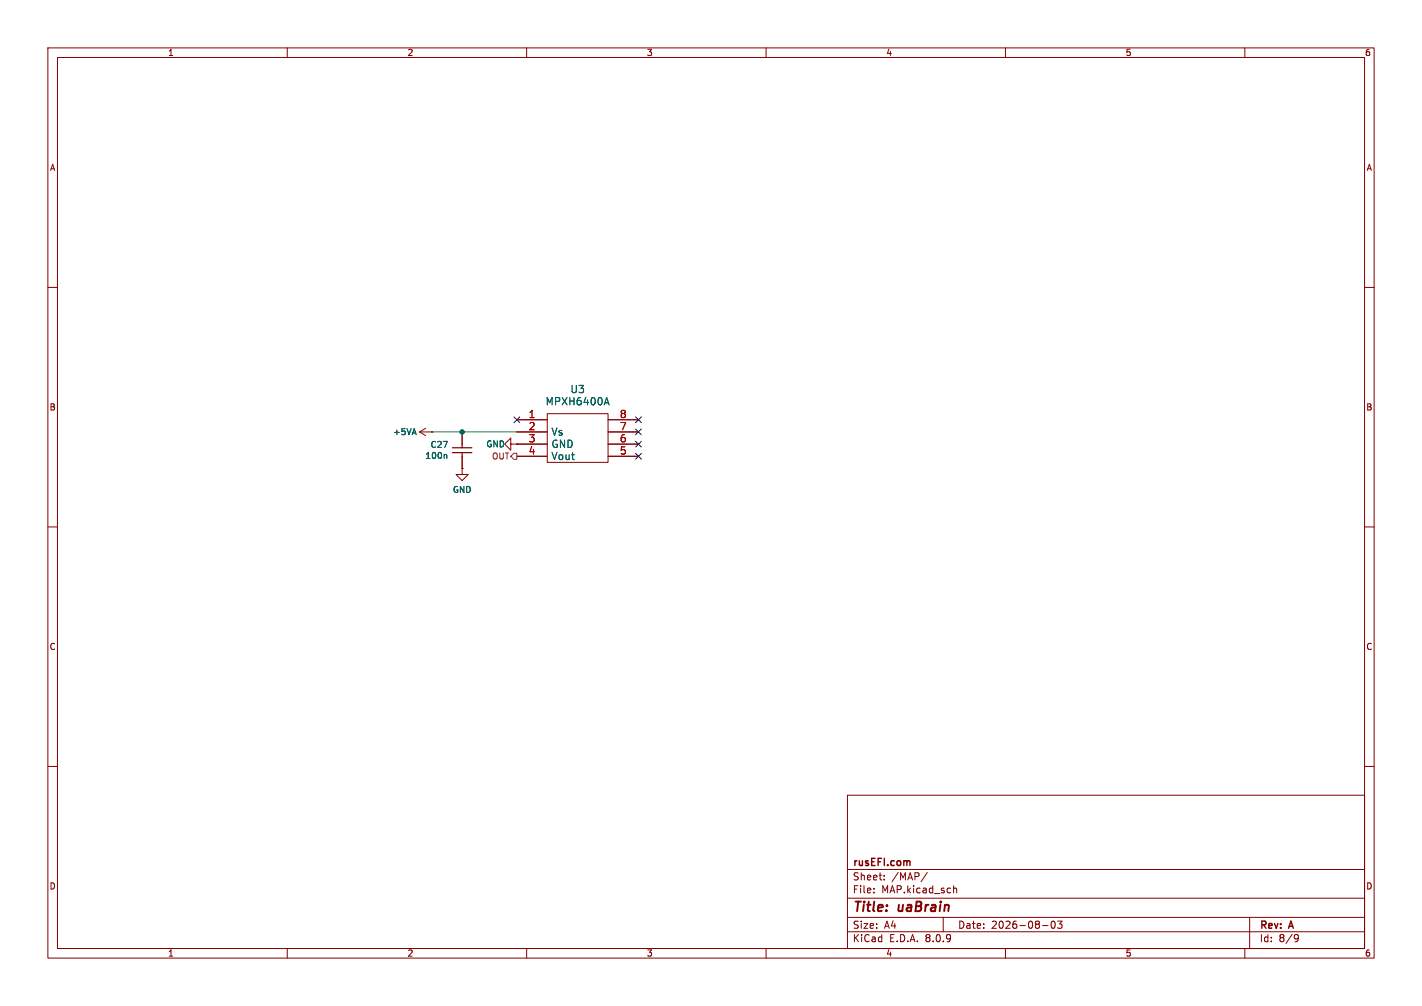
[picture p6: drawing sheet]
<svg xmlns="http://www.w3.org/2000/svg" width="297mm" height="210mm" viewBox="0 0 297 210" stroke-linecap="round" stroke-linejoin="round" font-family="sans-serif">
<g fill="none" stroke="#840000" stroke-width=".21">
<path d="M10 10h277v190h-277zM12 12h273v186h-273zM60 10v2M110 10v2M160 10v2M210 10v2M260 10v2M10 60h2M285 60h2M87.6 90.2h2.6M87.6 90.2l1.3 .7M88.9 89.4l-1.3 .8"/>
<path d="M90.2 90.2h.1M96.5 97.8v1.3h-1.3l1.3 1.2 1.3-1.2h-1.3M96.5 97.8h.1M96.5 90.2v2.5M96.5 95.3v2.5M106.7 92.7v1.3l-1.3-1.3 1.3-1.3v1.3h1.2M107.9 92.7h.1M107.9 87.6h6.4M107.9 90.2h6.4M107.9 92.7h6.4M107.9 95.3h6.4M114.3 86.4h12.7v10.1h-12.7z"/>
<path d="M127 87.6h6.3M127 90.2h6.3M127 92.7h6.3M127 95.3h6.3M10 110h2M285 110h2M10 160h2M177 166h108v32h-108zM285 160h2M60 198v2M110 198v2M160 198v2"/>
<path d="M177 194.5h108M177 191.5h108M177 187.5h108M177 181.5h108M182.5 186.3v.1M182.5 185.5v.1M184.7 183.6v.1M184.7 182.8v.1M193.7 182.1l-1.3 2M197 191.5v3M199.2 184.9v1.5M199.2 185.5l.2-.1 .3 .1 .1 .9"/>
<path d="M210 198v2M217.7 193.2h1.2M219.7 192.4l.2-.1a.8 .8 0 0 1 .5 .7 .8 .8 0 0 1-.5 .8l-.2-.1-.2-.5zM220.9 192.3h.9l-.5 .6 .4 .1v.7l-.2 .1-.6-.1M260 198v2M261 191.5v6.5M270.6 195.1l.5 .1a.99 .99 0 0 1-.4 1.4h-.2M271.2 195.7l-.3 .3h-.3"/>
</g>
<path d="M189.8 179.7l.3 .2v.8" fill="none" stroke="#840000" stroke-width=".3"/>
<path d="M93.1 94.9l.2 .1v.7M126.3 84.1h.8M126.7 83l.5 1.5" fill="none" stroke="#006464" stroke-width=".21"/>
<path d="M94.5 94.5h4.1M94.5 93.5h4.1M96.5 92.7v.8M96.5 94.5v.8" fill="none" stroke="#840000" stroke-width=".25"/>
<path d="M107.3 94.6h.6v1.3h-.6l-.6-.6z" fill="none" stroke="#725600" stroke-width=".21"/>
<path d="M90.2 90.2h17.7" fill="none" stroke="#009600" stroke-width=".21"/>
<path d="M107.3 87l1.3 1.2M108.6 87l-1.3 1.2M132.7 92.1l1.3 1.2M132.7 89.6l1.3 1.2M132.7 87l1.3 1.2M132.7 94.6l1.3 1.3M134 92.1l-1.3 1.2M134 89.6l-1.3 1.2M134 87l-1.3 1.2M134 94.6l-1.3 1.3" fill="none" stroke="#000084" stroke-width=".21"/>
<circle cx="96.5" cy="90.2" r=".46" fill="#009600" stroke="#009600" stroke-width=".21"/>
<g font-size="2.8" fill="#840000">
<text x="178" y="190.9">Title:</text>
<text x="187.7" y="190.9">uaBrain</text>
</g>
<g font-size="2.1" fill="#006464">
<text x="119" y="82.3">U3</text>
<text x="113.9" y="84.8">MPXH6400A</text>
<text x="115.1" y="91.2">Vs</text>
<text x="115.1" y="93.7">GND</text>
<text x="115.1" y="96.2">Vout</text>
</g>
<g font-size="2.1" fill="#a90000">
<text x="110.3" y="87.4">1</text>
<text x="110.3" y="89.9">2</text>
<text x="129.4" y="89.9">7</text>
<text x="129.4" y="87.4">8</text>
<text x="110.3" y="92.5">3</text>
<text x="110.3" y="95">4</text>
<text x="129.4" y="95">5</text>
<text x="129.4" y="92.5">6</text>
</g>
<g font-size="2.1" fill="#840000">
<text x="178" y="184">Sheet:</text>
<text x="178" y="181.2">rusEFI.com</text>
<text x="186.2" y="184">/MAP/</text>
<text x="178" y="186.7">File:</text>
<text x="184.1" y="186.7">MAP.kicad_sch</text>
<text x="178" y="196.9">KiCad</text>
<text x="178" y="194.1">Size:</text>
<text x="184.7" y="194.1">A4</text>
<text x="185.7" y="196.9">E.D.A.</text>
<text x="193.3" y="196.9">8.0.9</text>
<text x="200" y="194.1">Date:</text>
<text x="207" y="194.1">2026-08-03</text>
<text x="263" y="194.3">Rev:</text>
<text x="263" y="196.9">Id:</text>
<text x="267.1" y="196.9">8/9</text>
<text x="269.4" y="194.3">A</text>
</g>
<g font-size="1.8" fill="#840000">
<text x="35" y="11.9">1</text>
<text x="85" y="11.9">2</text>
<text x="135" y="11.9">3</text>
<text x="185" y="11.9">4</text>
<text x="235" y="11.9">5</text>
<text x="285" y="11.9">6</text>
<text x="10.3" y="35.9">A</text>
<text x="285.3" y="35.9">A</text>
<text x="10.3" y="85.9">B</text>
<text x="285.3" y="85.9">B</text>
<text x="10.3" y="135.9">C</text>
<text x="285.3" y="135.9">C</text>
<text x="10.3" y="185.9">D</text>
<text x="285.3" y="185.9">D</text>
<text x="35" y="199.9">1</text>
<text x="85" y="199.9">2</text>
<text x="135" y="199.9">3</text>
<text x="185" y="199.9">4</text>
<text x="235" y="199.9">5</text>
<text x="285" y="199.9">6</text>
</g>
<g font-size="1.8" fill="#006464">
<text x="82" y="91">+5VA</text>
<text x="88.7" y="96">100n</text>
<text x="89.8" y="93.7">C27</text>
<text x="101.5" y="93.6">GND</text>
<text x="94.5" y="103.1">GND</text>
</g>
<text font-size="1.8" fill="#725600" x="102.7" y="96.1">OUT</text>
</svg>
